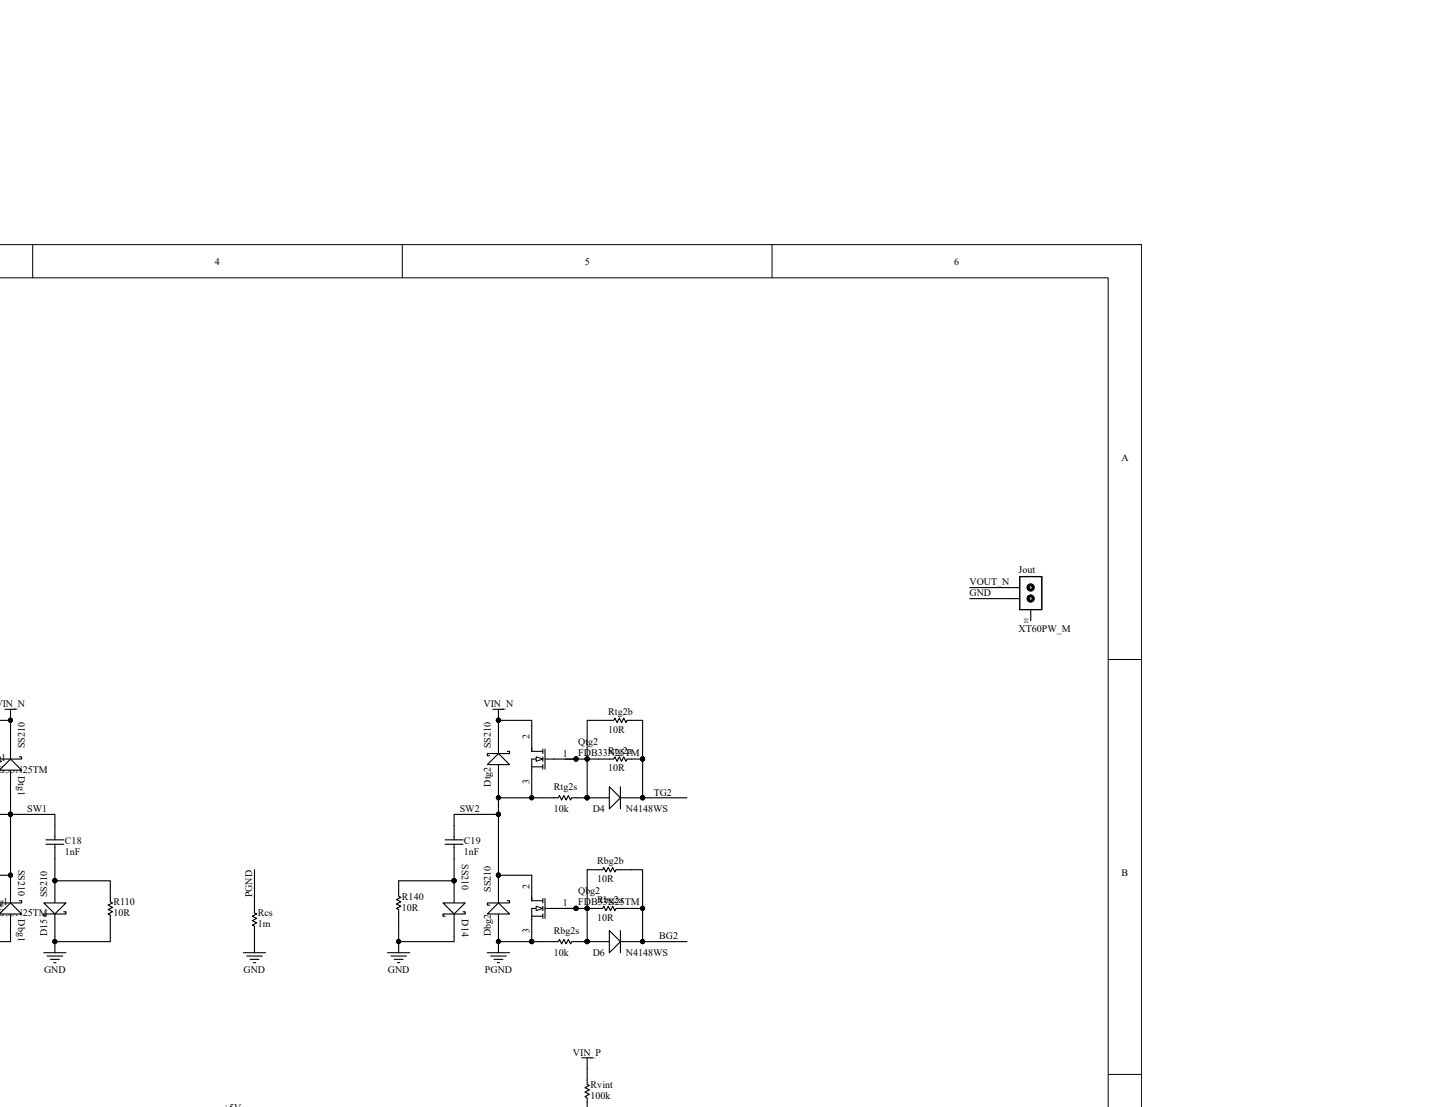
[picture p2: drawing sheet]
<svg xmlns="http://www.w3.org/2000/svg" width="279mm" height="216mm" viewBox="0 0 279 216" stroke-linecap="round" stroke-linejoin="round" font-family="sans-serif">
<path d="M-.1 47.7h222.7v168.2" fill="none" stroke="#000" stroke-width=".19"/>
<path d="M-.1 54.2h216.2v161.7h-216.2z" fill="#fff"/>
<path d="M-.1 54.2h216.2v161.7M6.4 47.7v6.5M78.4 47.7v6.5M150.5 47.7v6.5M216.1 128.6h6.5M216.1 209.5h6.5" fill="none" stroke="#000" stroke-width=".19"/>
<g fill="none" stroke="#000" stroke-width=".22">
<path d="M96.1 138.3h2.2M97.2 138.3v2.2M103.7 141.6v4.3M103.7 146.5h2.1M103.7 149.6h2.1M105.8 155.6h3.1l.2-.4 .4 .8 .4-.8 .5 .8 .4-.8 .4 .8 .3-.4h3M105.8 148h-2.1v6.5M105.8 146.1v.9M105.8 147.6v.9M105.8 149.1v.9M106.3 148h1.7M106.3 146.1v3.9"/>
<path d="M105.8 183.6h3.1l.2-.4 .4 .9 .4-.9 .5 .9 .4-.9 .4 .9 .3-.5h3"/>
</g>
<g fill="#000" stroke="#000" stroke-width=".19">
<circle cx="97.2" cy="140.5" r=".4"/>
<circle cx="114.5" cy="155.6" r=".4"/>
<circle cx="114.5" cy="183.6" r=".4"/>
</g>
<path d="M104.5 147.6l1.3 .4-1.3 .5z" fill="#fff"/>
<path d="M104.5 147.6l1.3 .4-1.3 .5z" fill="none" stroke="#000" stroke-width=".19"/>
<path d="M103.7 145.9v.6M108 148h4.3M103.7 170.7v4.3M103.7 175.7h2.1M103.7 178.7h2.1M105.8 177.2h-2.1v6.4M105.8 175.2v.9M105.8 176.7v.9M105.8 178.3v.8M106.3 177.2h1.7M106.3 175.2v3.9" fill="none" stroke="#000" stroke-width=".22"/>
<g fill="#000" stroke="#000" stroke-width=".19">
<circle cx="112.3" cy="148" r=".4"/>
<circle cx="103.7" cy="183.6" r=".4"/>
</g>
<path d="M104.5 176.7l1.3 .5-1.3 .4z" fill="#fff"/>
<path d="M104.5 176.7l1.3 .5-1.3 .4z" fill="none" stroke="#000" stroke-width=".19"/>
<path d="M9 163.8h3.4M9 164.7h3.4M10.7 161v2.8M10.7 164.7v2.8M86.8 163.8h3.5M86.8 164.7h3.5M88.5 161v2.8M88.5 164.7v2.8M103.7 175v.7M108 177.2h4.3M114.5 183.6h4.3M121 183.6h4.3" fill="none" stroke="#000" stroke-width=".22"/>
<g fill="#000" stroke="#000" stroke-width=".19">
<circle cx="112.3" cy="177.2" r=".4"/>
<circle cx="103.7" cy="183.6" r=".4"/>
<circle cx="114.5" cy="183.6" r=".4"/>
<circle cx="125.3" cy="183.6" r=".4"/>
</g>
<path d="M118.8 181.5l2.2 2.1-2.2 2.2z" fill="#fff"/>
<path d="M114.5 155.6h4.3M121 155.6h4.3M118.8 181.5l2.2 2.1-2.2 2.2zM121 181.5v4.3" fill="none" stroke="#000" stroke-width=".22"/>
<g fill="#000" stroke="#000" stroke-width=".19">
<circle cx="114.5" cy="155.6" r=".4"/>
<circle cx="125.3" cy="155.6" r=".4"/>
<circle cx="114.5" cy="183.6" r=".4"/>
<circle cx="125.3" cy="183.6" r=".4"/>
</g>
<path d="M118.8 153.4l2.2 2.2-2.2 2.2z" fill="#fff"/>
<path d="M97.2 142.7v4.3M97.2 149.1v4.3M118.8 153.4l2.2 2.2-2.2 2.2zM121 153.4v4.4" fill="none" stroke="#000" stroke-width=".22"/>
<g fill="#000" stroke="#000" stroke-width=".19">
<circle cx="114.5" cy="155.6" r=".4"/>
<circle cx="125.3" cy="155.6" r=".4"/>
</g>
<path d="M95 149.1l2.2-2.1 2.1 2.1z" fill="#fff"/>
<path d="M95 149.1l2.2-2.1 2.1 2.1zM98.9 146.5h.4v.5h-4.3v.4h.5M97.2 171.8v4.3M97.2 178.3v4.3" fill="none" stroke="#000" stroke-width=".22"/>
<path d="M95 178.3l2.2-2.2 2.1 2.2z" fill="#fff"/>
<path d="M2.1 171.8v4.3M2.1 178.3v4.3M95 178.3l2.2-2.2 2.1 2.2zM98.9 175.7h.4v.4h-4.3v.4h.5" fill="none" stroke="#000" stroke-width=".22"/>
<path d="M2.1 176.1l2.1 2.2h-4.3z" fill="#fff"/>
<path d="M2.1 143.7v4.3M2.1 150.2v4.3M-.1 176.5h.4M0 178.2l2.1-2.1 2.1 2.2h-4.3M3.8 175.7h.4v.4h-4.2" fill="none" stroke="#000" stroke-width=".22"/>
<path d="M2.1 148l2.1 2.2h-4.3z" fill="#fff"/>
<path d="M-.1 148.5h.4M0 150.1l2.1-2.1 2.1 2.2h-4.3M3.8 147.6h.4v.4h-4.2M88.5 171.8v4.3M88.5 178.3v4.3" fill="none" stroke="#000" stroke-width=".22"/>
<circle cx="88.5" cy="171.8" r=".4" fill="#000" stroke="#000" stroke-width=".19"/>
<path d="M86.4 176.1h4.3l-2.2 2.2z" fill="#fff"/>
<path d="M10.7 171.8v4.3M10.7 178.3v4.3M86.4 176.1h4.3l-2.2 2.2zM90.3 177.8h.4v.5h-4.3v.4h.4" fill="none" stroke="#000" stroke-width=".22"/>
<g fill="#000" stroke="#000" stroke-width=".19">
<circle cx="10.7" cy="171.8" r=".4"/>
<circle cx="88.5" cy="171.8" r=".4"/>
</g>
<path d="M8.5 176.1h4.4l-2.2 2.2z" fill="#fff"/>
<g fill="none" stroke="#000" stroke-width=".22">
<path d="M1 138.3h2.1M2.1 138.3v2.2M116.6 148h3.1l.2-.4 .4 .9 .5-.9 .4 .9 .4-.9 .5 .9 .2-.5h3M116.6 140.5h3.1l.2-.4 .4 .8 .5-.8 .4 .8 .4-.8 .5 .8 .2-.4h3M8.5 176.1h4.4l-2.2 2.2zM12.4 177.8h.5v.5h-4.4v.4h.5M21.5 172.9v3l.4 .2-.8 .4 .8 .5-.8 .4 .8 .4-.8 .5 .4 .2v3M49.6 175v3l.5 .3-.9 .4 .9 .4-.9 .5 .9 .4-.9 .4 .4 .2v5.2M77.7 171.8v3l.5 .2-.9 .5 .9 .4-.9 .4 .9 .4-.9 .5 .4 .2v3M114.5 177.2h3l.2-.5 .5 .9 .4-.9 .4 .9 .5-.9 .4 .9 .2-.4h3M114.5 169.6h3l.2-.4 .5 .9 .4-.9 .4 .9 .5-.9 .4 .9 .2-.5h3M8.5 185.8h4.4"/>
<path d="M9.2 186.5h3M9.8 187.1h1.8M10.5 187.8h.4M10.7 183.6v2.2M47.5 185.8h4.3M48.1 186.5h3M48.8 187.1h1.7M49.4 187.8h.4M75.6 185.8h4.3M76.2 186.5h3M76.9 187.1h1.7M77.5 187.8h.4"/>
<path d="M77.7 183.6v2.2M95 185.8h4.3M95.7 186.5h3M96.3 187.1h1.8M97 187.8h.4M97.2 183.6v2.2M113.4 206.3h2.2M114.5 206.3v5.2l.4 .2-.8 .4 .8 .5-.8 .4 .8 .4-.8 .5 .4 .2v1.8"/>
</g>
<g fill="#000" stroke="#000" stroke-width=".19">
<circle cx="2" cy="140.5" r=".4"/>
<circle cx="125.3" cy="148" r=".4"/>
<circle cx="10.7" cy="171.8" r=".4"/>
<circle cx="114.5" cy="177.2" r=".4"/>
<circle cx="10.7" cy="183.6" r=".4"/>
<circle cx="77.7" cy="183.6" r=".4"/>
<circle cx="97.2" cy="183.6" r=".4"/>
</g>
<path d="M198.9 112.5h4.2v6.4h-4.2z" fill="#fff"/>
<path d="M198.8 112.5h4.3v6.4h-4.3z" fill="none" stroke="#000" stroke-width=".19"/>
<g fill="none" stroke="#000" stroke-width=".22">
<path d="M189.1 114.6h9.7M189.1 116.8h9.7M198.8 112.4h4.3v6.5h-4.3zM201 118.9v2.2M0 158.8h10.7v2.2M0 140.5h2.1v3.2M2.1 154.5v17.3M97.2 158.8h-8.7v2.2M97.2 155.6h8.6M97.2 153.4v5.4M97.2 158.8v13M103.7 141.6v-1.1h-6.5v2.2"/>
<path d="M103.7 154.5v1.1M110.2 148h4.3v7.6M116.6 140.5h-2.1v7.5h2.1M125.3 140.5v15.1h8.6M0 170.7h2.1M10.7 167.5v4.3h10.8v1.1M49.6 169.6v5.4M88.5 167.5v4.3h-10.8M97.2 170.7h6.5M110.2 177.2h4.3v6.4M114.5 169.6v7.6M123.1 177.2h2.2v6.4h8.6"/>
<path d="M123.1 169.6h2.2v7.6M2.1 182.6v1h-2.1M21.5 181.5v2.1h-10.8v-1M77.7 180.4v3.2h10.8v-1M97.2 182.6v1h8.6"/>
</g>
<g fill="none" stroke="#000" stroke-width="1.1">
<circle cx="201" cy="116.7" r=".28"/>
<circle cx="201" cy="114.6" r=".28"/>
</g>
<g fill="#000" stroke="#000" stroke-width=".19">
<circle cx="2" cy="140.5" r=".4"/>
<circle cx="2" cy="158.8" r=".4"/>
<circle cx="97.2" cy="158.8" r=".4"/>
<circle cx="97.2" cy="155.6" r=".4"/>
<circle cx="97.2" cy="140.5" r=".4"/>
<circle cx="103.7" cy="155.6" r=".4"/>
<circle cx="112.3" cy="148" r=".4"/>
<circle cx="114.5" cy="155.6" r=".4"/>
<circle cx="114.5" cy="148" r=".4"/>
<circle cx="125.3" cy="155.6" r=".4"/>
<circle cx="125.3" cy="148" r=".4"/>
<circle cx="2" cy="170.7" r=".4"/>
<circle cx="10.7" cy="171.8" r=".4"/>
<circle cx="88.5" cy="171.8" r=".4"/>
<circle cx="97.2" cy="170.7" r=".4"/>
<circle cx="112.3" cy="177.2" r=".4"/>
<circle cx="114.5" cy="177.2" r=".4"/>
<circle cx="125.3" cy="177.2" r=".4"/>
<circle cx="10.7" cy="183.6" r=".4"/>
<circle cx="77.7" cy="183.6" r=".4"/>
<circle cx="97.2" cy="183.6" r=".4"/>
<circle cx="103.7" cy="183.6" r=".4"/>
<circle cx="114.5" cy="183.6" r=".4"/>
<circle cx="125.3" cy="183.6" r=".4"/>
</g>
<g font-size="2">
<text x="41.9" y="51.6">4</text>
<text x="114" y="51.6">5</text>
<text x="186.1" y="51.6">6</text>
<text x="218.7" y="89.9">A</text>
<text x="198.6" y="111.8">Jout</text>
<text x="189.1" y="114.2">VOUT_N</text>
<text x="189.1" y="116.3">GND</text>
<text x="198.6" y="123.2">XT60PW_M</text>
<text x="-.9" y="137.9">VIN_N</text>
<text x="94.3" y="137.9">VIN_N</text>
<text x="118.6" y="142.9">10R</text>
<text x="118.6" y="139.4">Rtg2b</text>
<text x="-.8" y="148.5">g1</text>
<text x="109.7" y="147.6">1</text>
<text x="112.7" y="145.2">Qtg2</text>
<text x="112.7" y="147.4">FDB33N25TM</text>
<text x="118.6" y="147">Rtg2a</text>
<text x="-.2" y="150.7">B33N25TM</text>
<text x="108" y="154.1">Rtg2s</text>
<text x="118.6" y="150.4">10R</text>
<text x="127.5" y="155.2">TG2</text>
<text x="5.3" y="158.4">SW1</text>
<text x="89.6" y="158.4">SW2</text>
<text x="108" y="158.4">10k</text>
<text x="115.6" y="158.4">D4</text>
<text x="122.1" y="158.4">N4148WS</text>
<text x="12.7" y="166.8">1nF</text>
<text x="12.7" y="164.7">C18</text>
<text x="90.5" y="166.8">1nF</text>
<text x="90.5" y="164.7">C19</text>
<text x="116.4" y="172">10R</text>
<text x="116.4" y="168.6">Rbg2b</text>
<text x="218.7" y="170.8">B</text>
<text x="-.3" y="176.5">g1</text>
<text x="-.2" y="178.7">B33N25TM</text>
<text x="22.1" y="178.7">10R</text>
<text x="22.1" y="176.5">R110</text>
<text x="50.2" y="178.7">Rcs</text>
<text x="78.4" y="177.6">10R</text>
<text x="78.4" y="175.5">R140</text>
<text x="109.7" y="176.7">1</text>
<text x="112.7" y="174.4">Qbg2</text>
<text x="112.7" y="176.5">FDB33N25TM</text>
<text x="116.4" y="179.6">10R</text>
<text x="116.4" y="176.1">Rbg2a</text>
<text x="50.2" y="180.8">1m</text>
<text x="108" y="182.2">Rbg2s</text>
<text x="128.5" y="183.2">BG2</text>
<text x="8.6" y="189.7">GND</text>
<text x="47.5" y="189.7">GND</text>
<text x="75.6" y="189.7">GND</text>
<text x="94.5" y="189.7">PGND</text>
<text x="108" y="186.5">10k</text>
<text x="115.6" y="186.5">D6</text>
<text x="122.1" y="186.5">N4148WS</text>
<text x="111.7" y="205.9">VIN_P</text>
<text x="115.1" y="214.3">100k</text>
<text x="115.1" y="212.1">Rvint</text>
<text x="43.6" y="216.7">+5V</text>
</g>
<g font-size="1.9">
<text x="4.9" y="145.9" transform="rotate(-90 4.9 145.9)">SS210</text>
<text x="95.7" y="145.9" transform="rotate(-90 95.7 145.9)">SS210</text>
<text x="103.3" y="144.1" transform="rotate(-90 103.3 144.1)">2</text>
<text x="3.6" y="151.3" transform="rotate(90 3.6 151.3)">Dtg1</text>
<text x="95.7" y="153.5" transform="rotate(-90 95.7 153.5)">Dtg2</text>
<text x="103.3" y="152.9" transform="rotate(-90 103.3 152.9)">3</text>
<text x="3.6" y="169.6" transform="rotate(90 3.6 169.6)">SS210</text>
<text x="90" y="168.5" transform="rotate(90 90 168.5)">SS210</text>
<text x="95.7" y="173.9" transform="rotate(-90 95.7 173.9)">SS210</text>
<text x="103.3" y="173.3" transform="rotate(-90 103.3 173.3)">2</text>
<text x="3.6" y="179.3" transform="rotate(90 3.6 179.3)">Dbg1</text>
<text x="9.2" y="175" transform="rotate(-90 9.2 175)">SS210</text>
<text x="49.2" y="175" transform="rotate(-90 49.2 175)">PGND</text>
<text x="90" y="179.3" transform="rotate(90 90 179.3)">D14</text>
<text x="9.2" y="182.6" transform="rotate(-90 9.2 182.6)">D15</text>
<text x="95.7" y="182.6" transform="rotate(-90 95.7 182.6)">Dbg2</text>
<text x="103.3" y="182" transform="rotate(-90 103.3 182)">3</text>
</g>
<g font-size="1.5">
<text x="200.3" y="115">+</text>
<text x="200.3" y="117.2">-</text>
<text x="200.5" y="121.5" transform="rotate(-90 200.5 121.5)">M</text>
</g>
</svg>
